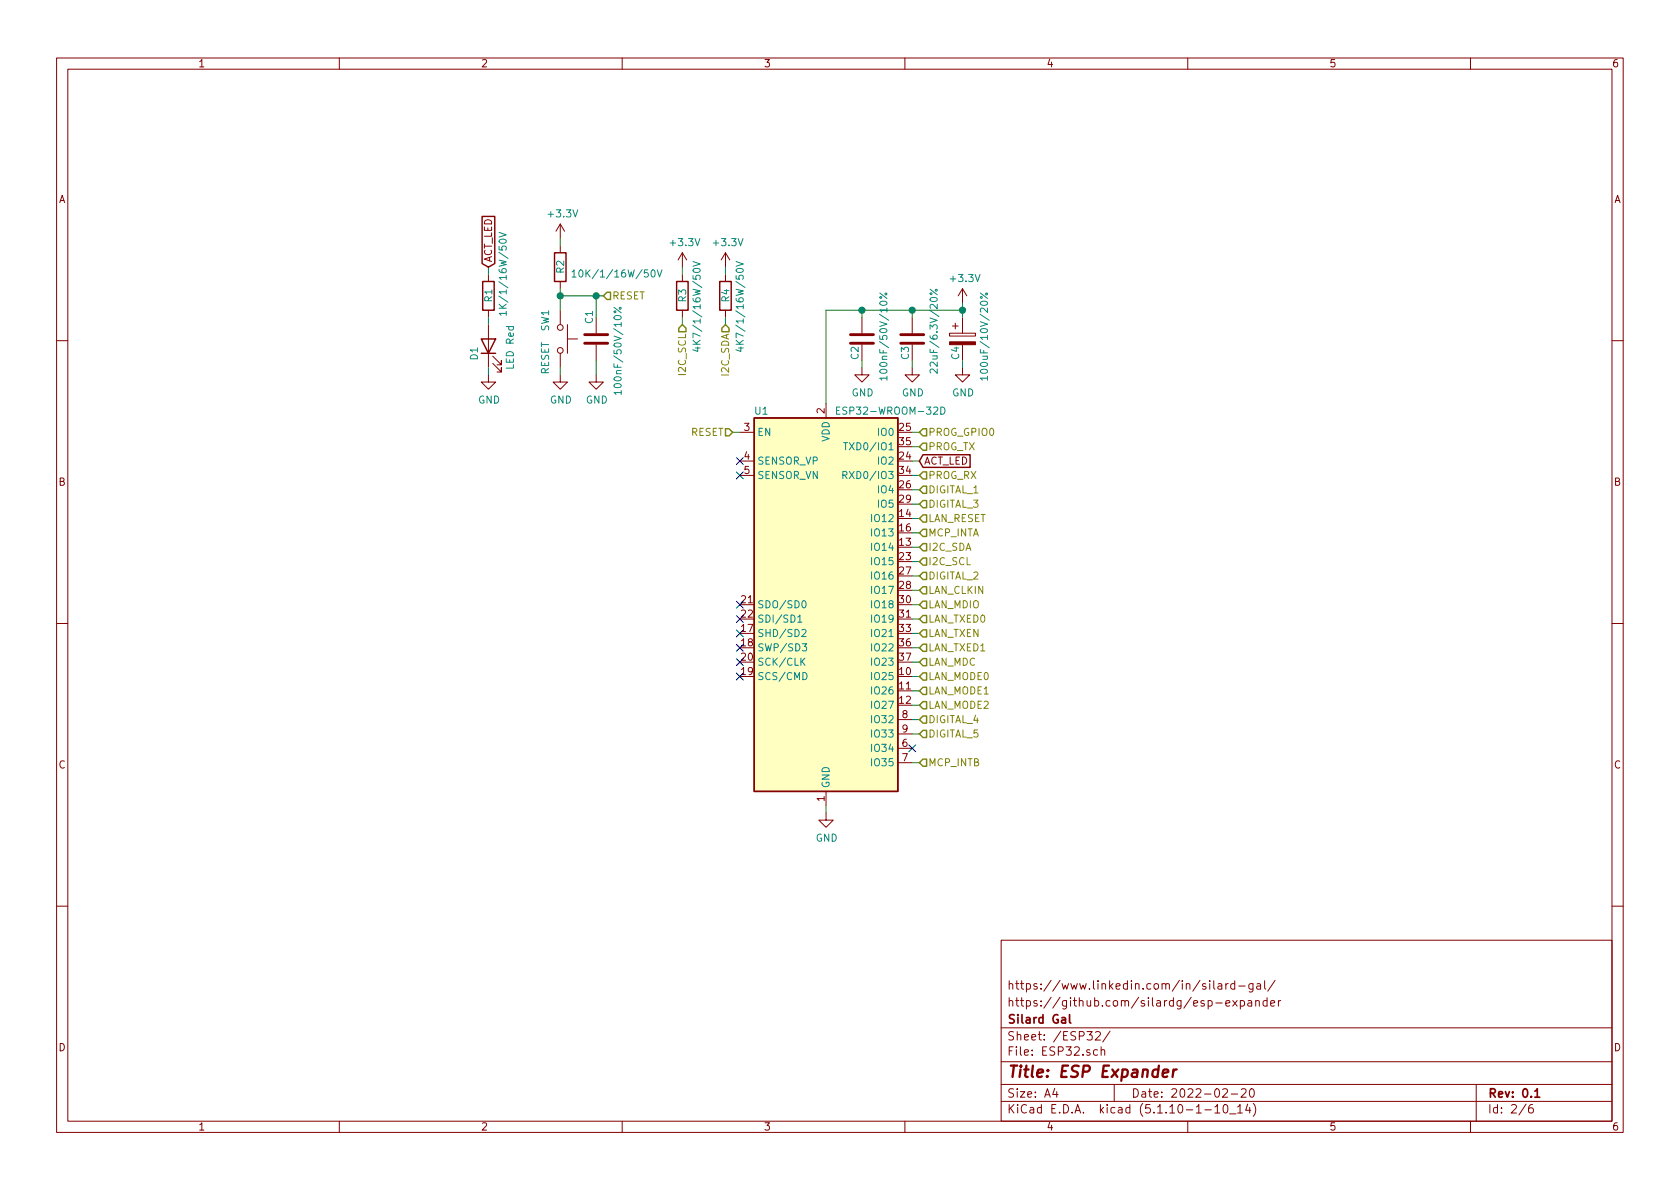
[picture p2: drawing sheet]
EESchema Schematic File Version 4
EELAYER 30 0
EELAYER END
$Descr A4 11693 8268
encoding utf-8
Sheet 2 6
Title "ESP Expander"
Date "2022-02-20"
Rev "0.1"
Comp "Silard Gal"
Comment1 "https://github.com/silardg/esp-expander"
Comment2 "https://www.linkedin.com/in/silard-gal/"
Comment3 ""
Comment4 ""
$EndDescr
$Comp
L RF_Module:ESP32-WROOM-32D U1
U 1 1
P 5750 4200
F 0 "U1" H 5300 5550 50  0000 C CNN
F 1 "ESP32-WROOM-32D" H 6200 5550 50  0000 C CNN
F 2 "RF_Module:ESP32-WROOM-32" H 5750 2700 50  0001 C CNN
F 3 "https://www.espressif.com/sites/default/files/documentation/esp32-wroom-32d_esp32-wroom-32u_datasheet_en.pdf" H 5450 4250 50  0001 C CNN
F 4 "C473012" H 5750 4200 50  0001 C CNN "LCSC"
	1    5750 4200
	1    0    0    -1  
$EndComp
$Comp
L power:+3.3V #PWR0101
U 1 1
P 6700 2100
F 0 "#PWR0101" H 6700 1950 50  0001 C CNN
F 1 "+3.3V" H 6715 2273 50  0000 C CNN
F 2 "" H 6700 2100 50  0001 C CNN
F 3 "" H 6700 2100 50  0001 C CNN
	1    6700 2100
	1    0    0    -1  
$EndComp
$Comp
L Device:C C2
U 1 1
P 6000 2350
F 0 "C2" V 5950 2200 50  0000 L CNN
F 1 "100nF/50V/10%" V 6150 2050 50  0000 L CNN
F 2 "Capacitor_SMD:C_0402_1005Metric" H 6038 2200 50  0001 C CNN
F 3 "~" H 6000 2350 50  0001 C CNN
F 4 "C307331" H 6000 2350 50  0001 C CNN "LCSC"
	1    6000 2350
	1    0    0    -1  
$EndComp
$Comp
L Device:C C3
U 1 1
P 6350 2350
F 0 "C3" V 6300 2200 50  0000 L CNN
F 1 "22uF/6.3V/20%" V 6500 2100 50  0000 L CNN
F 2 "Capacitor_SMD:C_0402_1005Metric" H 6388 2200 50  0001 C CNN
F 3 "~" H 6350 2350 50  0001 C CNN
F 4 "C415703" H 6350 2350 50  0001 C CNN "LCSC"
	1    6350 2350
	1    0    0    -1  
$EndComp
$Comp
L Device:CP C4
U 1 1
P 6700 2350
F 0 "C4" V 6650 2200 50  0000 L CNN
F 1 "100uF/10V/20%" V 6850 2050 50  0000 L CNN
F 2 "Capacitor_SMD:CP_Elec_5x5.4" H 6738 2200 50  0001 C CNN
F 3 "~" H 6700 2350 50  0001 C CNN
F 4 "C96182" H 6700 2350 50  0001 C CNN "LCSC"
	1    6700 2350
	1    0    0    -1  
$EndComp
$Comp
L power:GND #PWR0102
U 1 1
P 6000 2550
F 0 "#PWR0102" H 6000 2300 50  0001 C CNN
F 1 "GND" H 6005 2377 50  0000 C CNN
F 2 "" H 6000 2550 50  0001 C CNN
F 3 "" H 6000 2550 50  0001 C CNN
	1    6000 2550
	1    0    0    -1  
$EndComp
$Comp
L power:GND #PWR0103
U 1 1
P 6350 2550
F 0 "#PWR0103" H 6350 2300 50  0001 C CNN
F 1 "GND" H 6355 2377 50  0000 C CNN
F 2 "" H 6350 2550 50  0001 C CNN
F 3 "" H 6350 2550 50  0001 C CNN
	1    6350 2550
	1    0    0    -1  
$EndComp
$Comp
L power:GND #PWR0104
U 1 1
P 6700 2550
F 0 "#PWR0104" H 6700 2300 50  0001 C CNN
F 1 "GND" H 6705 2377 50  0000 C CNN
F 2 "" H 6700 2550 50  0001 C CNN
F 3 "" H 6700 2550 50  0001 C CNN
	1    6700 2550
	1    0    0    -1  
$EndComp
Wire Wire Line
	6000 2500 6000 2550
Wire Wire Line
	6350 2500 6350 2550
Wire Wire Line
	6700 2500 6700 2550
Wire Wire Line
	5750 2800 5750 2150
Wire Wire Line
	5750 2150 6000 2150
Wire Wire Line
	6700 2150 6700 2200
Wire Wire Line
	6350 2150 6350 2200
Connection ~ 6350 2150
Wire Wire Line
	6350 2150 6700 2150
Wire Wire Line
	6000 2150 6000 2200
Connection ~ 6000 2150
Wire Wire Line
	6000 2150 6350 2150
Connection ~ 6700 2150
Wire Wire Line
	6700 2100 6700 2150
$Comp
L power:GND #PWR0105
U 1 1
P 5750 5650
F 0 "#PWR0105" H 5750 5400 50  0001 C CNN
F 1 "GND" H 5755 5477 50  0000 C CNN
F 2 "" H 5750 5650 50  0001 C CNN
F 3 "" H 5750 5650 50  0001 C CNN
	1    5750 5650
	1    0    0    -1  
$EndComp
Wire Wire Line
	5750 5600 5750 5650
Text HLabel 5100 3000 0    50   Input ~ 0
RESET
Wire Wire Line
	5100 3000 5150 3000
Text HLabel 4200 2050 2    50   Input ~ 0
RESET
$Comp
L Device:C C1
U 1 1
P 4150 2350
F 0 "C1" V 4100 2450 50  0000 L CNN
F 1 "100nF/50V/10%" V 4300 1950 50  0000 L CNN
F 2 "Capacitor_SMD:C_0402_1005Metric" H 4188 2200 50  0001 C CNN
F 3 "~" H 4150 2350 50  0001 C CNN
F 4 "C307331" H 4150 2350 50  0001 C CNN "LCSC"
	1    4150 2350
	1    0    0    -1  
$EndComp
$Comp
L Switch:SW_Push SW1
U 1 1
P 3900 2350
F 0 "SW1" H 3950 2250 50  0000 L CNN
F 1 "RESET" H 3650 2250 50  0000 L CNN
F 2 "Button_Switch_SMD:SW_SPST_EVPBF" H 3900 2550 50  0001 C CNN
F 3 "~" H 3900 2550 50  0001 C CNN
F 4 "C318884" H 3900 2350 50  0001 C CNN "LCSC"
	1    3900 2350
	0    1    -1   0   
$EndComp
$Comp
L power:GND #PWR0106
U 1 1
P 3900 2600
F 0 "#PWR0106" H 3900 2350 50  0001 C CNN
F 1 "GND" H 3905 2427 50  0000 C CNN
F 2 "" H 3900 2600 50  0001 C CNN
F 3 "" H 3900 2600 50  0001 C CNN
	1    3900 2600
	1    0    0    -1  
$EndComp
$Comp
L power:GND #PWR0107
U 1 1
P 4150 2600
F 0 "#PWR0107" H 4150 2350 50  0001 C CNN
F 1 "GND" H 4155 2427 50  0000 C CNN
F 2 "" H 4150 2600 50  0001 C CNN
F 3 "" H 4150 2600 50  0001 C CNN
	1    4150 2600
	1    0    0    -1  
$EndComp
$Comp
L Device:R R2
U 1 1
P 3900 1850
F 0 "R2" V 3900 1800 50  0000 L CNN
F 1 "10K/1/16W/50V" H 3970 1805 50  0000 L CNN
F 2 "Resistor_SMD:R_0402_1005Metric" V 3830 1850 50  0001 C CNN
F 3 "~" H 3900 1850 50  0001 C CNN
F 4 "C25744" H 3900 1850 50  0001 C CNN "LCSC"
	1    3900 1850
	1    0    0    -1  
$EndComp
$Comp
L power:+3.3V #PWR0108
U 1 1
P 3900 1650
F 0 "#PWR0108" H 3900 1500 50  0001 C CNN
F 1 "+3.3V" H 3915 1823 50  0000 C CNN
F 2 "" H 3900 1650 50  0001 C CNN
F 3 "" H 3900 1650 50  0001 C CNN
	1    3900 1650
	1    0    0    -1  
$EndComp
Wire Wire Line
	3900 2550 3900 2600
Wire Wire Line
	4150 2500 4150 2600
Wire Wire Line
	3900 2000 3900 2050
Wire Wire Line
	4150 2200 4150 2050
Wire Wire Line
	4150 2050 4200 2050
Wire Wire Line
	4150 2050 3900 2050
Connection ~ 4150 2050
Connection ~ 3900 2050
Wire Wire Line
	3900 2050 3900 2150
Wire Wire Line
	3900 1650 3900 1700
Text HLabel 6400 3000 2    50   Input ~ 0
PROG_GPIO0
Text HLabel 6400 3100 2    50   Input ~ 0
PROG_TX
Text HLabel 6400 3300 2    50   Input ~ 0
PROG_RX
Wire Wire Line
	6350 3000 6400 3000
Wire Wire Line
	6350 3100 6400 3100
Wire Wire Line
	6350 3300 6400 3300
Text GLabel 6400 3200 2    50   Input ~ 0
ACT_LED
Wire Wire Line
	6350 3200 6400 3200
Text GLabel 3400 1850 1    50   Input ~ 0
ACT_LED
$Comp
L Device:R R1
U 1 1
P 3400 2050
F 0 "R1" V 3400 2000 50  0000 L CNN
F 1 "1K/1/16W/50V" V 3500 1900 50  0000 L CNN
F 2 "Resistor_SMD:R_0402_1005Metric" V 3330 2050 50  0001 C CNN
F 3 "~" H 3400 2050 50  0001 C CNN
F 4 "C11702" H 3400 2050 50  0001 C CNN "LCSC"
	1    3400 2050
	1    0    0    -1  
$EndComp
$Comp
L Device:LED D1
U 1 1
P 3400 2400
F 0 "D1" H 3400 2500 50  0000 R CNN
F 1 "LED Red" H 3550 2250 50  0000 R CNN
F 2 "LED_SMD:LED_0603_1608Metric" H 3400 2400 50  0001 C CNN
F 3 "~" H 3400 2400 50  0001 C CNN
F 4 "C2286" V 3400 2400 50  0001 C CNN "LCSC"
	1    3400 2400
	0    -1   -1   0   
$EndComp
$Comp
L power:GND #PWR0109
U 1 1
P 3400 2600
F 0 "#PWR0109" H 3400 2350 50  0001 C CNN
F 1 "GND" H 3405 2427 50  0000 C CNN
F 2 "" H 3400 2600 50  0001 C CNN
F 3 "" H 3400 2600 50  0001 C CNN
	1    3400 2600
	1    0    0    -1  
$EndComp
Wire Wire Line
	3400 1850 3400 1900
Wire Wire Line
	3400 2200 3400 2250
Wire Wire Line
	3400 2550 3400 2600
Text HLabel 6400 3900 2    50   Input ~ 0
I2C_SCL
Text HLabel 6400 3800 2    50   Input ~ 0
I2C_SDA
Wire Wire Line
	6350 3800 6400 3800
Wire Wire Line
	6350 3900 6400 3900
Text HLabel 4750 2250 3    50   Input ~ 0
I2C_SCL
Text HLabel 5050 2250 3    50   Input ~ 0
I2C_SDA
$Comp
L Device:R R3
U 1 1
P 4750 2050
F 0 "R3" V 4750 2000 50  0000 L CNN
F 1 "4K7/1/16W/50V" V 4850 1650 50  0000 L CNN
F 2 "Resistor_SMD:R_0402_1005Metric" V 4680 2050 50  0001 C CNN
F 3 "~" H 4750 2050 50  0001 C CNN
F 4 "C25900" V 4750 2050 50  0001 C CNN "LCSC"
	1    4750 2050
	1    0    0    -1  
$EndComp
$Comp
L Device:R R4
U 1 1
P 5050 2050
F 0 "R4" V 5050 2000 50  0000 L CNN
F 1 "4K7/1/16W/50V" V 5150 1650 50  0000 L CNN
F 2 "Resistor_SMD:R_0402_1005Metric" V 4980 2050 50  0001 C CNN
F 3 "~" H 5050 2050 50  0001 C CNN
F 4 "C25900" V 5050 2050 50  0001 C CNN "LCSC"
	1    5050 2050
	1    0    0    -1  
$EndComp
$Comp
L power:+3.3V #PWR0110
U 1 1
P 4750 1850
F 0 "#PWR0110" H 4750 1700 50  0001 C CNN
F 1 "+3.3V" H 4765 2023 50  0000 C CNN
F 2 "" H 4750 1850 50  0001 C CNN
F 3 "" H 4750 1850 50  0001 C CNN
	1    4750 1850
	1    0    0    -1  
$EndComp
$Comp
L power:+3.3V #PWR0111
U 1 1
P 5050 1850
F 0 "#PWR0111" H 5050 1700 50  0001 C CNN
F 1 "+3.3V" H 5065 2023 50  0000 C CNN
F 2 "" H 5050 1850 50  0001 C CNN
F 3 "" H 5050 1850 50  0001 C CNN
	1    5050 1850
	1    0    0    -1  
$EndComp
Wire Wire Line
	4750 1850 4750 1900
Wire Wire Line
	5050 1850 5050 1900
Wire Wire Line
	4750 2200 4750 2250
Wire Wire Line
	5050 2200 5050 2250
Text HLabel 6400 4100 2    50   Input ~ 0
LAN_CLKIN
Text HLabel 6400 4600 2    50   Input ~ 0
LAN_MDC
Text HLabel 6400 4200 2    50   Input ~ 0
LAN_MDIO
Text HLabel 6400 4900 2    50   Input ~ 0
LAN_MODE2
Text HLabel 6400 4800 2    50   Input ~ 0
LAN_MODE1
Text HLabel 6400 4700 2    50   Input ~ 0
LAN_MODE0
Text HLabel 6400 4400 2    50   Input ~ 0
LAN_TXEN
Text HLabel 6400 4500 2    50   Input ~ 0
LAN_TXED1
Text HLabel 6400 4300 2    50   Input ~ 0
LAN_TXED0
Text HLabel 6400 3600 2    50   Input ~ 0
LAN_RESET
Wire Wire Line
	6350 3600 6400 3600
Wire Wire Line
	6400 4100 6350 4100
Wire Wire Line
	6350 4200 6400 4200
Wire Wire Line
	6350 4300 6400 4300
Wire Wire Line
	6350 4400 6400 4400
Wire Wire Line
	6350 4500 6400 4500
Wire Wire Line
	6350 4600 6400 4600
Wire Wire Line
	6400 4700 6350 4700
Wire Wire Line
	6350 4800 6400 4800
Wire Wire Line
	6400 4900 6350 4900
Text HLabel 6400 3400 2    50   Input ~ 0
DIGITAL_1
Text HLabel 6400 4000 2    50   Input ~ 0
DIGITAL_2
Text HLabel 6400 3500 2    50   Input ~ 0
DIGITAL_3
Text HLabel 6400 5000 2    50   Input ~ 0
DIGITAL_4
Text HLabel 6400 5100 2    50   Input ~ 0
DIGITAL_5
Text HLabel 6400 3700 2    50   Input ~ 0
MCP_INTA
Text HLabel 6400 5300 2    50   Input ~ 0
MCP_INTB
NoConn ~ 6350 5200
NoConn ~ 5150 3200
NoConn ~ 5150 3300
Wire Wire Line
	6350 5300 6400 5300
Wire Wire Line
	6400 5100 6350 5100
Wire Wire Line
	6400 5000 6350 5000
Wire Wire Line
	6350 4000 6400 4000
Wire Wire Line
	6350 3700 6400 3700
Wire Wire Line
	6350 3500 6400 3500
Wire Wire Line
	6400 3400 6350 3400
NoConn ~ 5150 4200
NoConn ~ 5150 4300
NoConn ~ 5150 4400
NoConn ~ 5150 4500
NoConn ~ 5150 4600
NoConn ~ 5150 4700
$EndSCHEMATC
